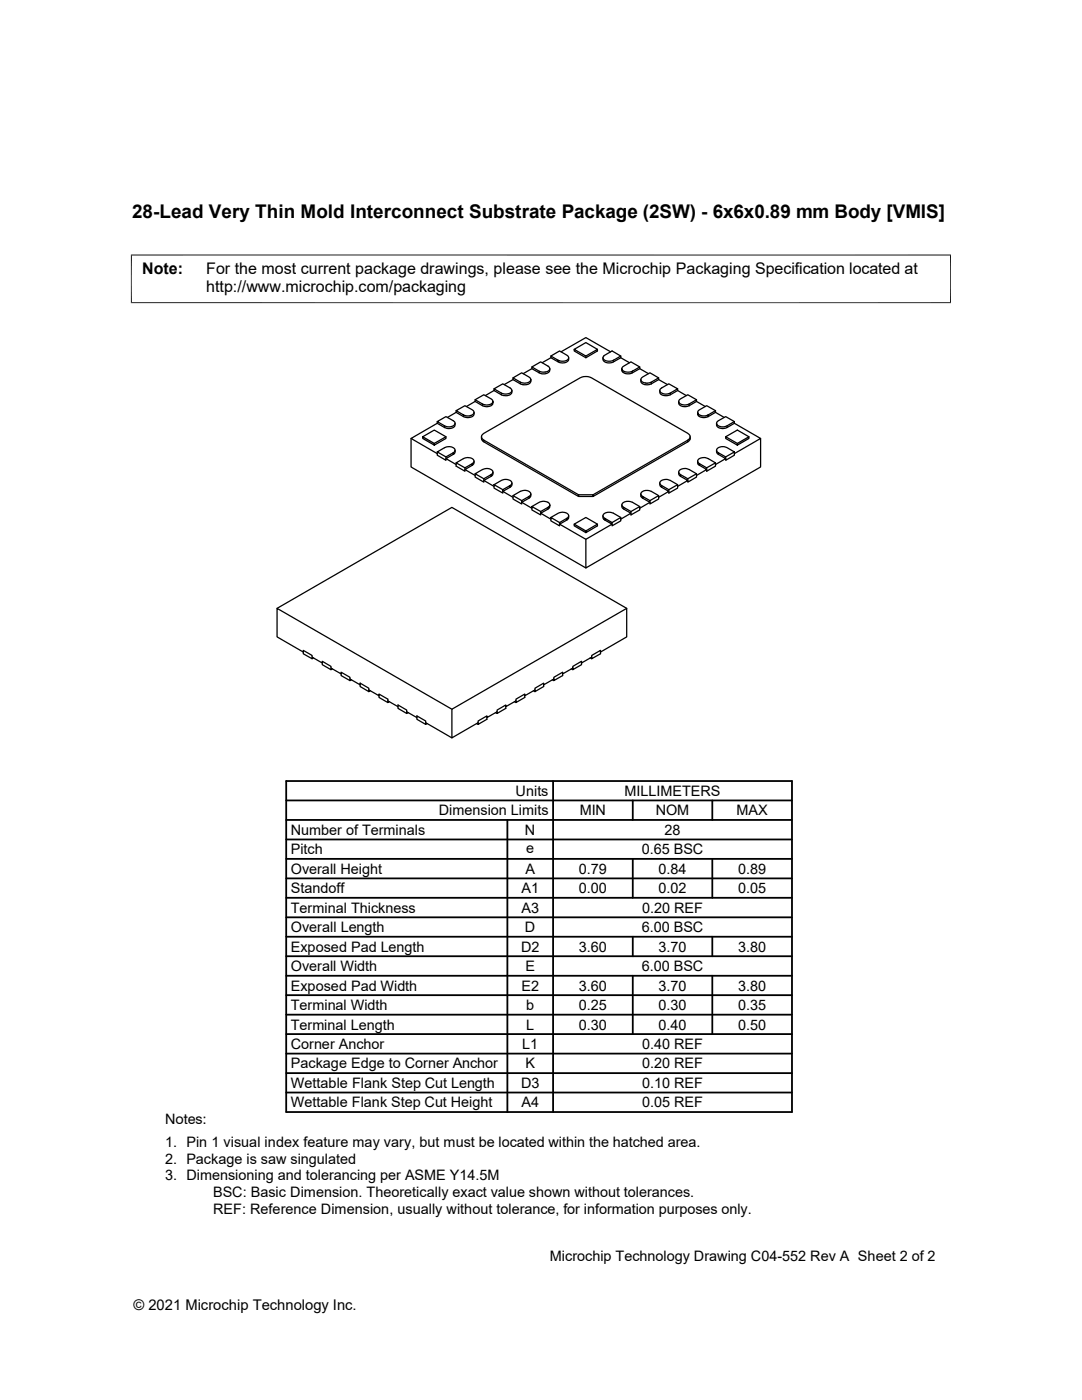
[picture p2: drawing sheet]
<svg xmlns="http://www.w3.org/2000/svg" width="216mm" height="279mm" viewBox="0 0 216 279" stroke-linecap="round" stroke-linejoin="round" font-family="sans-serif">
<g fill="none" stroke="#000" stroke-width=".25">
<path d="M94.8 79.8l1.5 .8M98.6 77.9l-1.8 1.1M98.6 77.6v.3l1.4 .9M100 78.4v.4M102.2 77.9a1.46 1.46 0 0 1-2.2 .5l-1.4-.8 1.7-1 1.5 .8a.87 .87 0 0 1 .3 1.1 .87 .87 0 0 1-1 .5l-1.1-.2M102.4 75.4v.4M103.8 76.3v.3M105.9 75.8a1.43 1.43 0 0 1-2.1 .5l-1.4-.9 1.7-1 1.5 .8a.83 .83 0 0 1 .3 1 .83 .83 0 0 1-.9 .6l-.9-.1-1.7-.9-1.8 1M106.1 73.2v.4M107.6 74.1l-1.5-.9 1.8-1 1.4 .9a.87 .87 0 0 1 .3 1 .87 .87 0 0 1-1 .5l-1-.2M107.6 74.4l-1.5-.8-1.7 1M109.7 73.6a1.46 1.46 0 0 1-2.1 .5v.3"/>
<path d="M109.9 71.1v.3l1.5 .8M109.9 71.4l-1.7 1M112 70.2l4.9-2.8 4.9 2.8M113.5 71.4a1.43 1.43 0 0 1-2.1 .5l-1.5-.8 1.8-1.1 1.4 .9a.83 .83 0 0 1 .3 1 .83 .83 0 0 1-.8 .5l-1-.1-.2-.1v-.3M116.9 71.1v.3M119.2 69.7l-2.3-1.3-2.3 1.3 2.3 1.4 2.3-1.4v.3l-2.3 1.4-2.3-1.4v-.3M120.3 71.4a1.1 1.1 0 0 0 1.6 1l.5-.2M122.4 71.9v.3l1.5-.8 1.7 1M123.9 71.4v-.3l-1.5 .8M123.9 71.1l-1.8-1.1-1.4 .9a.6 .6 0 0 0-.3 .7 .6 .6 0 0 0 .6 .4l.7 .1 .7-.2M124.1 73.6l.1-.4 1.7-1 1.8 1v.4M126.2 74.4l1.5-.8 1.7 1"/>
<path d="M127.7 73.2l-1.5 .9a1.56 1.56 0 0 1-2.1-.5 1.12 1.12 0 0 0 1.5 1l.6-.2v-.3M127.9 75.8a1.04 1.04 0 0 0 1.4 1l.7-.2M130 76.3v.3M131.4 75.4l-1.4 .9a1.53 1.53 0 0 1-2.1-.5l.3-.6 1.5-.8 1.7 1v.4l-1.4 .8M131.4 75.8l1.8 1M131.7 77.9a1.08 1.08 0 0 0 1.5 1.1l.6-.2M131.7 77.7l1.8-1.1 1.7 1-1.4 .8a1.32 1.32 0 0 1-2.1-.6zM135.2 77.9l1.7 1.1M135.2 77.6v.3l-1.4 .9v-.4M139 79.8l-1.5 .8a1.53 1.53 0 0 1-2.1-.5l.4-.5 1.4-.8 1.8 1v.3l-1.5 .9M82 87.5v5.7l34.9 20.1M84.3 87.2v.3l2.4 1.3 2.3-1.3v-.3l-2.3-1.4-2.4 1.4 2.4 1.3v.3"/>
<path d="M87.2 84.1v.4M87.2 84.1l1.8-1 1.4 .9a.83 .83 0 0 1 .4 .9 .83 .83 0 0 1-.8 .6h-.7l-.6-.2v-.3zM87.2 90.2v.6l1.8 1.1v-.7l1.4-.8M88.7 85.3l-1.5-.8-5.2 3 5.2 3M89 87.2l-2.3 1.3M90.4 90.7l-1.4 .8 2 1.2M90.4 90.4v.3a.83 .83 0 0 0 .4-1 .83 .83 0 0 0-.9-.5 3.2 3.2 0 0 0-2.7 1l1.8 1M90.8 89.9l-.4 .5M90.8 84.5a1.43 1.43 0 0 1-2.1 .5M91 82.3l-1.7 1M91 82v.3l1.5 .8M91 92.4l1.5-.9a1.51 1.51 0 0 1 2.1 .4v.5l-.2 .3-.2 .2v-.4l-1.4 .9z"/>
<path d="M91 92.4v.6l1.8 1v-.6M94.2 92.9l-1.4 .8 2 1.2M94.6 92l-.4 .5M94.6 82.3a1.46 1.46 0 0 1-2.1 .5l-1.5-.8 1.8-1 1.4 .8a.84 .84 0 0 1 .4 1 .84 .84 0 0 1-.9 .5l-1.2-.2v-.3M94.8 80.1l1.5 .9M94.8 94.6v.6l1.7 1v-.7l1.5-.8M96.1 87.2a.88 .88 0 0 0 .4 1M96.3 80.6a1.53 1.53 0 0 0 2.1-.5 1.08 1.08 0 0 1-1.6 1l-.5-.1zM96.3 86.7l19.4-11.3 1.2-.3 1.1 .3 19.2 11.1a.73 .73 0 0 1 .5 .7 .73 .73 0 0 1-.5 .6v.4l-18.9 10.9v-.4h-2.9v.4l-18.9-10.9v-.4a.69 .69 0 0 1-.2-1.1zM96.5 87.8l18.9 10.9M98 95.1l-1.5 .8 2.1 1.2M98 94.7v.3a.33 .33 0 0 0 .4-.4 1.04 1.04 0 0 0-1.5-1.1l-.6 .2-1.5 .9 1.7 .9"/>
<path d="M98.4 80.1l-.4-.5-1.5-.8-1.7 1v.3l-1.7 1M98.4 94.2l-.4 .5M98.6 96.7v.7l1.7 1v-.7l1.5-.8v.3a.85 .85 0 0 0 .3-1 .85 .85 0 0 0-.9-.5l-.9 .1-1.7 .9 1.7 1M101.8 97.2l-1.5 .9 2.1 1.2M102.2 96.4l-.4 .5M102.4 98.9v.7l1.7 1v-.7l1.5-.8M105.6 99.4l-1.5 .8 2 1.2M105.6 99.1l-.1 .3a.33 .33 0 0 0 .4-.4 1.04 1.04 0 0 0-1.4-1.1l-.7 .2-1.4 .8 1.7 1M105.9 98.6l-.3 .5M115.4 99.1h2.9M127.9 98.6a.71 .71 0 0 0 .3 .8l1.5 .8-2 1.2M128.2 99.4v-.3l1.5 .8"/>
<path d="M129.7 99.9l1.7-1v.7l-1.7 1zM131.4 98.9l-1.4-.8a1.36 1.36 0 0 0-2.1 .5l.3 .5M131.7 96.4a.71 .71 0 0 0 .3 .8M132 96.9l1.5 .8 1.7-1v.7l-1.7 1v-.7M132 96.9v.3l1.5 .9-2.1 1.2M135.2 96.7l-1.4-.8a1.36 1.36 0 0 0-2.1 .6l.3 .4M135.4 94.2a.74 .74 0 0 0 .4 .9l1.4 .8-2 1.2M135.4 80.1a1.04 1.04 0 0 0 1.5 1.1l.6-.2M135.8 94.7v.4M135.8 94.7l-.4-.5a1.44 1.44 0 0 1 2.1-.5l1.5 .9v.6l-1.8 1v-.7M137.2 87.8l-18.9 10.9M137.5 80.6v.4"/>
<path d="M137.7 87.2a.88 .88 0 0 1-.5 1M139 80.1l1.7 1M139 94.6l-1.8 .9-1.4-.8M139.2 92a.7 .7 0 0 0 .4 .9M139.6 92.5l1.4 .9 1.8-1v.6l-1.8 1v-.6M139.6 92.5v.4l1.4 .8-2 1.2M142.8 92.4l-1.5-.9a1.36 1.36 0 0 0-2.1 .6l.4 .4M142.8 82v.3l1.7 1M142.8 82l-1.8-1-1.6 .9-.2 .4M142.8 82.3l-1.5 .8M142.8 82l-1.5 .8a1.48 1.48 0 0 1-2.1-.5 1.08 1.08 0 0 0 1.6 1l.5-.2v-.3M143 89.9a.7 .7 0 0 0 .3 .8"/>
<path d="M143 84.5a1.08 1.08 0 0 0 1.5 1l2-1M143.3 90.4l1.5 .8M144.8 87.2v.3l2.3 1.3v-.3l2.3-1.3v.3l-2.3 1.3M145.1 85a1.48 1.48 0 0 1-2.1-.5l.3-.5 1.5-.9 1.7 1v.4l5.3 3-5.3 3M146.5 84.1l-1.4 .9v.3M146.5 90.2l-1.7 1v.7l1.7-1.1v-.6l-1.4-.9a1.48 1.48 0 0 0-2.1 .6l.3 .5v.3l1.5 .8-2 1.2M149.4 87.2l-2.3-1.4-2.3 1.4 2.3 1.3M151.8 87.5v5.7l-34.9 20.1v-5.7M109.3 101.3v.3a.71 .71 0 0 0 .4-.8l-.4 .5-1.4 .8M109.3 101.6l-1.4 .8 2 1.2M109.7 100.8a1.46 1.46 0 0 0-2.1-.6l-1.5 .9 1.8 1v.7l-1.8-1v-.7M109.9 103.3v.6l1.8 1v-.6l1.4-.9v.4a.83 .83 0 0 0 .3-1 .83 .83 0 0 0-.8-.5h-1l-1.7 1 1.8 1"/>
<path d="M113.1 103.8l-1.4 .8 5.2 3 5.2-3-1.4-.8v-.4l1.4 .9M113.5 102.9l-.4 .5M114.6 104.6l2.3-1.3 2.3 1.3M116.9 106l2.3-1.4v.3l-2.3 1.4-2.3-1.4v-.3l2.3 1.4v.3M120.3 102.9a.71 .71 0 0 0 .4 .9M122.1 104.3l1.8-1v.6l-1.8 1zM123.9 103.3l-1.5-.9a1.36 1.36 0 0 0-2.1 .6l.4 .4M124.1 100.8a.69 .69 0 0 0 .4 .8M124.5 101.3l1.4 .8 1.8-1v.7l-1.8 1v-.7M124.5 101.3v.3l1.4 .8-2 1.2M127.7 101.1l-1.5-.9a1.36 1.36 0 0 0-2.1 .6l.4 .5M55.3 121.4l34.9-20.1 34.9 20.1"/>
<path d="M60.5 130.1v.4l1.8 1M62.3 131.1v.4l.3-.2M64.3 132.3v.4l1.7 .9M66 133.3v.3l.3-.1M68.1 134.5v.3l1.7 1M69.8 135.5v.3l.3-.1M71.9 136.7v.3l1.7 1M73.6 137.7l2 1.2v-.4l1.8 1v.4l2 1.1v.4l1.8 1v-.4l2 1.2v.4l1.7 1v-.4l5.3 3.1M73.6 137.7v.3l.3-.1M73.6 137.7v-.3l-1.7-1.1v.4l-2.1-1.2v-.3l-1.7-1v.3l-2.1-1.2v-.3l-1.7-1v.3l-2-1.2v-.3l-1.8-1v.3l-5.2-3v-5.7l34.9 20.1M75.6 138.9v.3l1.8 1M77.4 139.9v.3l.3-.2"/>
<path d="M104.7 138.9v.3l-1.7 1v-.3M106.4 137.9l.3 .1M108.5 136.7v.3l-1.8 1v-.3M110.2 135.7l.3 .1M112.3 134.5v.3l-1.8 1v-.3M114 133.5l.3 .1M116 132.3v-.3l-1.7 1v.3l-2 1.2v-.3l-1.8 1v.3l-2 1.2v-.4l-1.8 1.1v.3l-2 1.2v-.4l-1.7 1v.4l-2.1 1.1v-.3l-1.7 1v.3l-2 1.2v-.3l-1.8 1v.3l-5.2 3.1v-5.8l34.9-20.1v5.7l-5.3 3v-.3l-1.7 1v.3l-2.1 1.2v.4l-1.7 .9v-.3M117.8 131.3l.3 .2M119.8 130.1v.4l-1.7 1v-.4M79.4 141v-.3l1.8 1v.3M81.4 142.2l-.2 .2M83.2 143.2v-.3l1.7 1v.3"/>
<path d="M85.2 144.4l-.3 .2M95.1 144.4l.3 .2M97.2 143.2v.4l-1.8 1v-.4M98.9 142.2l.3 .2M100.9 141v.4l-1.7 1v-.4M102.7 140l.3 .2"/>
</g>
<path d="M26.1 50.9h163.7M26.2 50.8v9.7M189.7 50.8v9.7M26.1 60.4h163.7" fill="none" stroke="#000" stroke-width=".2"/>
<g fill="none" stroke="#000" stroke-width=".36">
<path d="M57.1 159.7h100.9M57.1 155.9h100.9v66h-100.9zM110.4 155.9v66M126.3 159.7v3.9M142.1 159.7v3.9M57.1 175.3h100.9M57.1 171.4h100.9M57.1 167.5h100.9M57.1 163.6h100.9M57.1 179.2h100.9M101.2 163.6v58.3M126.3 171.4v7.8"/>
<path d="M142.1 171.4v7.8M57.1 186.9h100.9M57.1 183.1h100.9M57.1 194.7h100.9M57.1 190.8h100.9M57.1 198.6h100.9M126.3 186.9v3.9M126.3 194.7v11.7M142.1 186.9v3.9M142.1 194.7v11.7M57.1 202.5h100.9M57.1 214.2h100.9"/>
<path d="M57.1 206.4h100.9M57.1 210.3h100.9M57.1 218h100.9"/>
</g>
<text font-size="3.8" x="26.4" y="43.5">28-Lead Very Thin Mold Interconnect Substrate Package (2SW) - 6x6x0.89 mm Body [VMIS]</text>
<g font-size="3.2">
<text x="28.4" y="54.7">Note:</text>
<text x="41.1" y="58.3">http://www.microchip.com/packaging</text>
<text x="41.1" y="54.7">For the most current package drawings, please see the Microchip Packaging Specification located at</text>
</g>
<g font-size="2.9">
<text x="102.9" y="158.8">Units</text>
<text x="124.6" y="158.8">MILLIMETERS</text>
<text x="58" y="166.6">Number of Terminals</text>
<text x="87.6" y="162.7">Dimension Limits</text>
<text x="104.8" y="166.6">N</text>
<text x="115.7" y="162.7">MIN</text>
<text x="130.8" y="162.7">NOM</text>
<text x="132.6" y="166.6">28</text>
<text x="147" y="162.7">MAX</text>
<text x="58" y="170.5">Pitch</text>
<text x="105" y="170.2">e</text>
<text x="128" y="170.5">0.65 BSC</text>
<text x="58" y="174.4">Overall Height</text>
<text x="58" y="178.3">Standoff</text>
<text x="104.1" y="178.3">A1</text>
<text x="104.8" y="174.4">A</text>
<text x="115.5" y="174.4">0.79</text>
<text x="115.5" y="178.3">0.00</text>
<text x="131.4" y="174.4">0.84</text>
<text x="131.4" y="178.3">0.02</text>
<text x="147.3" y="174.4">0.89</text>
<text x="147.3" y="178.3">0.05</text>
<text x="58" y="182.2">Terminal Thickness</text>
<text x="104.1" y="182.1">A3</text>
<text x="128.1" y="182.2">0.20 REF</text>
<text x="58" y="186">Overall Length</text>
<text x="58" y="189.9">Exposed Pad Length</text>
<text x="104" y="189.9">D2</text>
<text x="104.8" y="186">D</text>
<text x="115.5" y="189.9">3.60</text>
<text x="128" y="186">6.00 BSC</text>
<text x="131.4" y="189.9">3.70</text>
<text x="147.3" y="189.9">3.80</text>
<text x="58" y="193.8">Overall Width</text>
<text x="58" y="197.7">Exposed Pad Width</text>
<text x="104" y="197.7">E2</text>
<text x="104.8" y="193.8">E</text>
<text x="115.5" y="197.7">3.60</text>
<text x="128" y="193.8">6.00 BSC</text>
<text x="131.4" y="197.7">3.70</text>
<text x="147.3" y="197.7">3.80</text>
<text x="58" y="201.6">Terminal Width</text>
<text x="105" y="201.6">b</text>
<text x="115.5" y="201.6">0.25</text>
<text x="131.4" y="201.6">0.30</text>
<text x="147.3" y="201.6">0.35</text>
<text x="58" y="209.4">Corner Anchor</text>
<text x="58" y="205.5">Terminal Length</text>
<text x="104.2" y="209.4">L1</text>
<text x="105" y="205.5">L</text>
<text x="115.5" y="205.5">0.30</text>
<text x="128.1" y="209.4">0.40 REF</text>
<text x="131.4" y="205.5">0.40</text>
<text x="147.3" y="205.5">0.50</text>
<text x="58" y="213.2">Package Edge to Corner Anchor</text>
<text x="104.8" y="213.2">K</text>
<text x="128.1" y="213.2">0.20 REF</text>
<text x="58" y="217.1">Wettable Flank Step Cut Length</text>
<text x="58" y="221">Wettable Flank Step Cut Height</text>
<text x="104" y="217.1">D3</text>
<text x="104.1" y="221">A4</text>
<text x="128.1" y="221">0.05 REF</text>
<text x="128.1" y="217.1">0.10 REF</text>
<text x="32.9" y="224.4">Notes:</text>
<text x="32.9" y="229">1. Pin 1 visual index feature may vary, but must be located within the hatched area.</text>
<text x="32.9" y="232.3">2. Package is saw singulated</text>
<text x="32.9" y="235.6">3. Dimensioning and tolerancing per ASME Y14.5M</text>
<text x="42.5" y="238.9">BSC: Basic Dimension. Theoretically exact value shown without tolerances.</text>
<text x="42.5" y="242.2">REF: Reference Dimension, usually without tolerance, for information purposes only.</text>
<text x="109.7" y="251.7">Microchip Technology Drawing C04-552 Rev A Sheet 2 of 2</text>
<text x="26.6" y="261.3">© 2021 Microchip Technology Inc.</text>
</g>
</svg>
